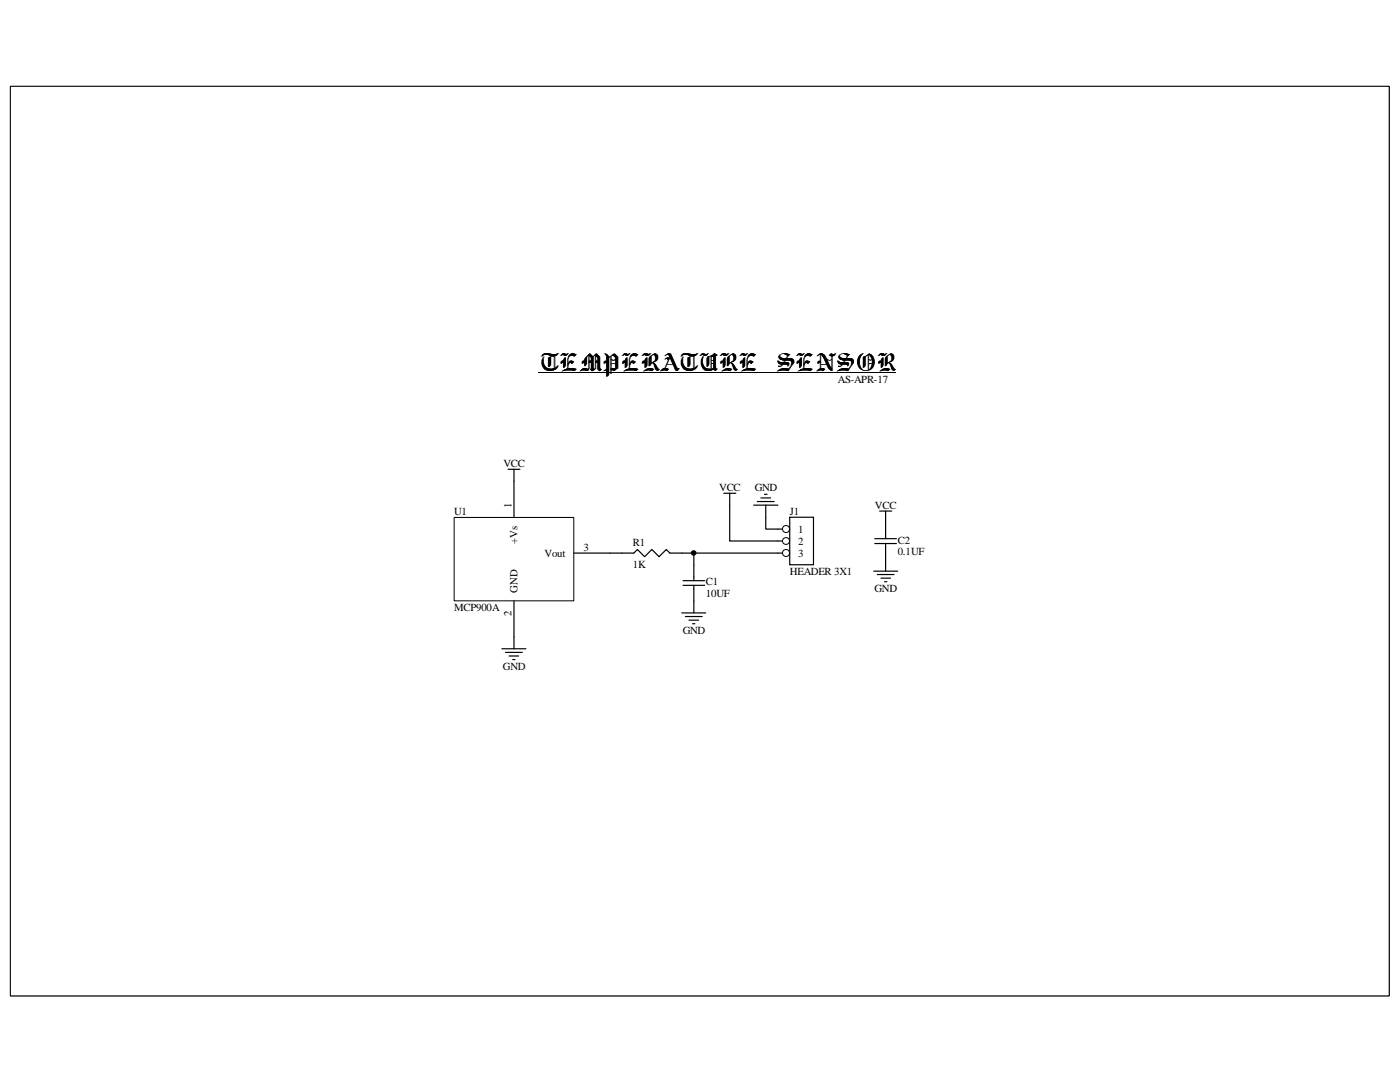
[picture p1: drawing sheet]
<svg xmlns="http://www.w3.org/2000/svg" width="279mm" height="216mm" viewBox="0 0 279 216" stroke-linecap="round" stroke-linejoin="round" font-family="sans-serif">
<path d="M2.1 17.2h275.1v181.5h-275.1z" fill="none" stroke="#000" stroke-width=".2"/>
<path d="M2.1 17.3h275.1v181.4h-275.1z" fill="#fff"/>
<path d="M2.1 17.2h275.1v181.5h-275.1z" fill="none" stroke="#000" stroke-width=".2"/>
<path d="M157.6 103.2h4.7v9.5h-4.7z" fill-rule="evenodd" fill="#fff"/>
<path d="M155.2 105.6h2.4M157.6 103.2h4.7v9.5h-4.7z" fill="none" stroke="#000" stroke-width=".24"/>
<circle cx="156.9" cy="105.6" r=".7" fill="#fff"/>
<circle cx="156.9" cy="105.6" r=".7" fill="none" stroke="#000" stroke-width=".2"/>
<path d="M155.2 107.9h2.4" fill="none" stroke="#000" stroke-width=".24"/>
<circle cx="156.9" cy="108" r=".69" fill="#fff"/>
<circle cx="156.9" cy="108" r=".69" fill="none" stroke="#000" stroke-width=".2"/>
<path d="M155.2 110.4h2.4" fill="none" stroke="#000" stroke-width=".24"/>
<circle cx="156.9" cy="110.3" r=".7" fill="#fff"/>
<circle cx="156.9" cy="110.3" r=".7" fill="none" stroke="#000" stroke-width=".2"/>
<path d="M151.8 99.4h2M152.6 98.6h.5M150.4 100.8h4.8M151.1 100.1h3.4M152.8 100.8v4.8h2.4" fill="none" stroke="#000" stroke-width=".24"/>
<path d="M90.7 103.3h23.8v16.6h-23.8z" fill="#fff"/>
<g fill="none" stroke="#000" stroke-width=".2">
<path d="M107.4 74.3h71.2M90.6 103.3h23.9v16.6h-23.9z"/>
<circle cx="138.4" cy="110.3" r=".46"/>
</g>
<g fill="none" stroke="#000" stroke-width=".24">
<path d="M101.4 93.6h2.4M102.6 93.6v9.6M144.4 98.4h2.5M145.6 98.4v9.5h9.6M102.6 119.9v9.6M114.5 110.4h12l.7-.8 1.5 1.5 1.4-1.5 1.4 1.5 1.5-1.5 .7 .8h21.5M136.3 116.8h4.3M136.3 115.9h4.3M138.5 110.4v5.5M138.5 116.8v5.5M174.4 114h4.8M174.6 108.5h4.3"/>
<path d="M174.6 107.5h4.3M175.1 114.6h3.3M175.6 102h2.4M175.8 115.4h1.9M176.5 116.1h.5M176.7 102v5.5M176.7 108.5v5.5M100.2 129.5h4.7M100.9 130.2h3.3M101.6 130.9h1.9M102.3 131.6h.5M136.1 122.3h4.7"/>
<path d="M136.8 123h3.3M137.5 123.7h1.9M138.2 124.5h.5"/>
</g>
<circle cx="138.4" cy="110.3" r=".46" fill="#000"/>
<g font-size="4.7">
<text x="107.4" y="74">TEMPERATURE</text>
<text x="154.7" y="74">SENSOR</text>
</g>
<g font-size="2.2">
<text x="167.2" y="76.5">AS-APR-17</text>
<text x="100.5" y="93.2">VCC</text>
<text x="102.1" y="101.3" transform="rotate(-90 102.1 101.3)">1</text>
<text x="143.6" y="97.9">VCC</text>
<text x="150.6" y="97.9">GND</text>
<text x="174.6" y="101.5">VCC</text>
<text x="90.6" y="102.7">U1</text>
<text x="157.6" y="102.7">J1</text>
<text x="159.3" y="106.3">1</text>
<text x="103.3" y="108.5" transform="rotate(-90 103.3 108.5)">+Vs</text>
<text x="108.7" y="111.1">Vout</text>
<text x="116.5" y="109.9">3</text>
<text x="126.3" y="108.9">R1</text>
<text x="126.3" y="113.2">1K</text>
<text x="159.3" y="108.7">2</text>
<text x="159.3" y="111.1">3</text>
<text x="179.2" y="108.5">C2</text>
<text x="179.2" y="110.8">0.1UF</text>
<text x="103.3" y="118.3" transform="rotate(-90 103.3 118.3)">GND</text>
<text x="140.9" y="116.8">C1</text>
<text x="140.9" y="119.2">10UF</text>
<text x="157.6" y="114.6">HEADER 3X1</text>
<text x="174.5" y="118.2">GND</text>
<text x="90.6" y="121.8">MCP900A</text>
<text x="102.1" y="122.9" transform="rotate(-90 102.1 122.9)">2</text>
<text x="136.3" y="126.6">GND</text>
<text x="100.4" y="133.7">GND</text>
</g>
</svg>
